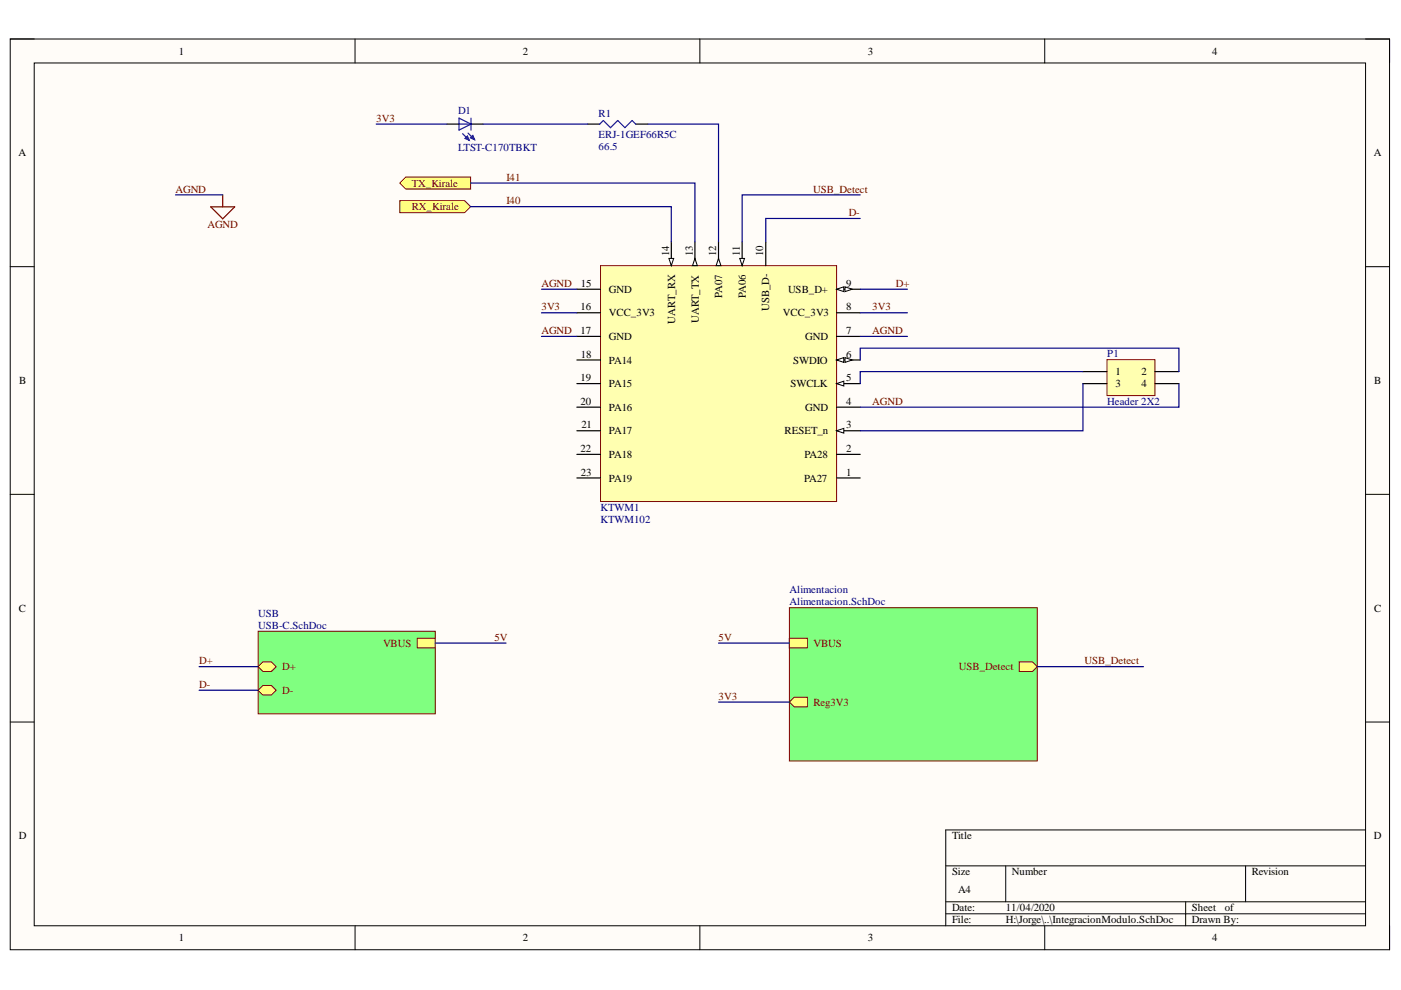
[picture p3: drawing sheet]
<svg xmlns="http://www.w3.org/2000/svg" width="297mm" height="210mm" viewBox="0 0 297 210" stroke-linecap="round" stroke-linejoin="round" font-family="sans-serif">
<path d="M2.2 8.3h292.4v193.1h-292.4z" fill-rule="evenodd" fill="#fffcf8"/>
<path d="M2.2 8.3h292.4v193.1h-292.4z" fill="none" stroke="#000" stroke-width=".21"/>
<path d="M7.3 13.4h282.2v182.9h-282.2z" fill-rule="evenodd" fill="#fffcf8"/>
<g fill="none" stroke="#000" stroke-width=".21">
<path d="M2.2 8.3h5.1M7.3 13.4h282.2v182.9h-282.2zM75.3 8.3v5M148.4 8.3v5M221.5 8.3v5.1M289.5 8.3h5.1v5.1M2.2 56.5h5.1M289.5 56.5h5.1M2.2 104.8h5.1M289.5 104.8h5.1M2.2 153.1h5.1M289.5 153.1h5.1"/>
<path d="M289.5 176h-89v20.3M75.3 196.3v5.1M148.4 196.3v5.1M200.5 183.6h89M200.5 191.2h89M200.5 193.7h89M213.2 183.6v7.6M221.5 196.3v5.1M251.4 191.2v5.1M264.1 183.6v7.6M294.6 196.3v5.1"/>
</g>
<path d="M84.8 38.8l1.2-1.3h13.8v2.6h-13.8z" fill-rule="evenodd" fill="#ffff80"/>
<path d="M84.8 38.8l1.2-1.3h13.8v2.6h-13.8z" fill="none" stroke="#800000" stroke-width=".21"/>
<path d="M84.8 42.5h13.7l1.3 1.3-1.3 1.3h-13.7z" fill-rule="evenodd" fill="#ffff80"/>
<path d="M84.8 42.5h13.7l1.3 1.3-1.3 1.3h-13.7z" fill="none" stroke="#800000" stroke-width=".21"/>
<path d="M127.3 56.3h50.1v50h-50.1z" fill-rule="evenodd" fill="#ffffb0"/>
<path d="M127.3 56.3h50.1v50h-50.1z" fill="none" stroke="#800000" stroke-width=".21"/>
<path d="M177.4 96.3h5M177.4 91.3h5M177.4 101.3h5" fill="none" stroke="#000" stroke-width=".25"/>
<path d="M177.4 91.3l1.5-.5v1z" fill="#f8fcff"/>
<path d="M177.4 91.3l1.5-.5v1z" fill="none" stroke="#000" stroke-width=".21"/>
<path d="M177.4 86.3h5M177.4 81.3h5" fill="none" stroke="#000" stroke-width=".25"/>
<path d="M177.4 81.3l1.5-.5v1z" fill="#f8fcff"/>
<path d="M177.4 81.3l1.5-.5v1z" fill="none" stroke="#000" stroke-width=".21"/>
<path d="M177.4 76.3h5" fill="none" stroke="#000" stroke-width=".25"/>
<path d="M177.4 76.3l1.5-.5v1z" fill="#f8fcff"/>
<path d="M177.4 76.3l1.5-.5v1z" fill="none" stroke="#000" stroke-width=".21"/>
<path d="M179.2 75.8l1.5 .5-1.5 .5z" fill="#f8fcff"/>
<path d="M179.2 75.8l1.5 .5-1.5 .5z" fill="none" stroke="#000" stroke-width=".21"/>
<path d="M177.4 71.3h5M177.4 66.3h5M177.4 61.3h5" fill="none" stroke="#000" stroke-width=".25"/>
<path d="M177.4 61.3l1.5-.5v1z" fill="#f8fcff"/>
<path d="M177.4 61.3l1.5-.5v1z" fill="none" stroke="#000" stroke-width=".21"/>
<path d="M179.2 60.8l1.5 .5-1.5 .5z" fill="#f8fcff"/>
<path d="M179.2 60.8l1.5 .5-1.5 .5z" fill="none" stroke="#000" stroke-width=".21"/>
<path d="M157.3 51.3v5M162.4 51.3v5" fill="none" stroke="#000" stroke-width=".25"/>
<path d="M156.8 54.8h1.1l-.6 1.5z" fill="#f8fcff"/>
<path d="M156.8 54.8h1.1l-.6 1.5z" fill="none" stroke="#000" stroke-width=".21"/>
<path d="M152.3 51.3v5" fill="none" stroke="#000" stroke-width=".25"/>
<path d="M152.3 54.8l.6 1.5h-1.1z" fill="#f8fcff"/>
<path d="M152.3 54.8l.6 1.5h-1.1z" fill="none" stroke="#000" stroke-width=".21"/>
<path d="M147.3 51.3v5" fill="none" stroke="#000" stroke-width=".25"/>
<path d="M147.3 54.8l.5 1.5h-1z" fill="#f8fcff"/>
<path d="M147.3 54.8l.5 1.5h-1z" fill="none" stroke="#000" stroke-width=".21"/>
<path d="M142.3 51.3v5" fill="none" stroke="#000" stroke-width=".25"/>
<path d="M141.8 54.8h1l-.5 1.5z" fill="#f8fcff"/>
<path d="M141.8 54.8h1l-.5 1.5z" fill="none" stroke="#000" stroke-width=".21"/>
<path d="M122.3 66.3h5M122.3 61.3h5M122.3 71.3h5M122.3 76.3h5M122.3 81.3h5M122.3 86.3h5M122.3 91.3h5M122.3 96.3h5M122.3 101.3h5" fill="none" stroke="#000" stroke-width=".25"/>
<path d="M44.7 43.9h5.1l-2.6 2.5zM47.2 41.3v2.6" fill="none" stroke="#800000" stroke-width=".25"/>
<path d="M54.7 133.8h37.6v17.6h-37.6z" fill-rule="evenodd" fill="#80ff80"/>
<path d="M54.7 133.8h37.6v17.6h-37.6z" fill="none" stroke="#800000" stroke-width=".21"/>
<path d="M54.7 146.3l1-1h1.8l1 1-1 1.1h-1.8z" fill-rule="evenodd" fill="#ffff80"/>
<path d="M54.7 146.3l1-1h1.8l1 1-1 1.1h-1.8z" fill="none" stroke="#800000" stroke-width=".21"/>
<path d="M54.7 141.3l1-1h1.8l1 1-1 1.1h-1.8z" fill-rule="evenodd" fill="#ffff80"/>
<path d="M54.7 141.3l1-1h1.8l1 1-1 1.1h-1.8z" fill="none" stroke="#800000" stroke-width=".21"/>
<path d="M88.5 135.3h3.8v2.1h-3.8z" fill-rule="evenodd" fill="#ffff80"/>
<path d="M88.5 135.3h3.8v2.1h-3.8z" fill="none" stroke="#800000" stroke-width=".21"/>
<path d="M124.6 26.3h2.6M134.8 26.3h2.5" fill="none" stroke="#000" stroke-width=".25"/>
<path d="M97.3 25l2.6 1.3-2.6 1.3zM97.3 26.3h2.6M98.1 28.3l1.4 1.4M99.2 28.2l1.4 1.4M99.9 25v2.6M127.2 26.3l.7-.8 1.5 1.6 1.6-1.6 1.5 1.6 1.5-1.6 .8 .8" fill="none" stroke="#00f" stroke-width=".25"/>
<path d="M98.6 29.4l.5-.6 .4 .9z" fill="#00f"/>
<path d="M98.6 29.4l.5-.6 .4 .9z" fill="none" stroke="#00f" stroke-width=".25"/>
<path d="M100.2 28.7l.4 .9-.9-.4z" fill="#00f"/>
<path d="M100.2 28.7l.4 .9-.9-.4z" fill="none" stroke="#00f" stroke-width=".25"/>
<path d="M94.8 26.3h2.5M99.9 26.3h2.5" fill="none" stroke="#000" stroke-width=".25"/>
<path d="M167.4 128.9h52.5v32.5h-52.5z" fill-rule="evenodd" fill="#80ff80"/>
<path d="M167.4 128.9h52.5v32.5h-52.5z" fill="none" stroke="#800000" stroke-width=".21"/>
<path d="M216.1 140.3h2.8l1 1.1-1 1h-2.8z" fill-rule="evenodd" fill="#ffff80"/>
<path d="M216.1 140.3h2.8l1 1.1-1 1h-2.8z" fill="none" stroke="#800000" stroke-width=".21"/>
<path d="M167.4 135.3h3.8v2.1h-3.8z" fill-rule="evenodd" fill="#ffff80"/>
<path d="M167.4 135.3h3.8v2.1h-3.8z" fill="none" stroke="#800000" stroke-width=".21"/>
<path d="M168.4 147.8h2.8v2.1h-2.8l-1-1z" fill-rule="evenodd" fill="#ffff80"/>
<path d="M168.4 147.8h2.8v2.1h-2.8l-1-1z" fill="none" stroke="#800000" stroke-width=".21"/>
<path d="M234.7 76.3h10.2v7.6h-10.2z" fill-rule="evenodd" fill="#ffffb0"/>
<path d="M234.7 76.3h10.2v7.6h-10.2z" fill="none" stroke="#800000" stroke-width=".21"/>
<path d="M229.6 78.8h5.1M244.9 78.8h5.1M229.6 81.3h5.1M244.9 81.3h5.1" fill="none" stroke="#000" stroke-width=".25"/>
<g fill="none" stroke="#000080" stroke-width=".25">
<path d="M79.8 26.3h15M99.8 38.8h47.5v12.5M102.4 26.3h22.2M137.3 26.3h15v25M37.2 41.3h10M99.8 43.8h42.5v7.5M182.4 41.3h-25v10M182.4 46.3h-20v5M114.8 71.3h7.5M114.8 66.3h7.5M114.8 61.3h7.5M182.4 76.3v-2.5h67.6v5"/>
<path d="M182.4 71.3h10M182.4 66.3h10M182.4 61.3h10M229.6 78.8h-47.2v2.5M229.6 81.3v10h-47.2M250 81.3v5h-67.6M92.3 136.3h15M152.3 136.3h15.1M42.2 146.3h12.5M42.2 141.3h12.5M152.3 148.9h15.1M219.9 141.4h22.5"/>
</g>
<g font-size="2.3">
<text x="37.9" y="11.6">1</text>
<text x="110.8" y="11.6">2</text>
<text x="184" y="11.6">3</text>
<text x="257" y="11.6">4</text>
<text x="3.9" y="33.1">A</text>
<text x="291.3" y="33.1">A</text>
<text x="141.9" y="54.3" transform="rotate(-90 141.9 54.3)">14</text>
<text x="146.9" y="54.3" transform="rotate(-90 146.9 54.3)">13</text>
<text x="151.9" y="54.3" transform="rotate(-90 151.9 54.3)">12</text>
<text x="156.8" y="54.3" transform="rotate(-90 156.8 54.3)">11</text>
<text x="161.8" y="54.3" transform="rotate(-90 161.8 54.3)">10</text>
<text x="123.1" y="65.8">16</text>
<text x="123.2" y="60.8">15</text>
<text x="129.1" y="62">GND</text>
<text x="153.1" y="63.2" transform="rotate(-90 153.1 63.2)">PA07</text>
<text x="158.1" y="63.2" transform="rotate(-90 158.1 63.2)">PA06</text>
<text x="167.1" y="62">USB_D+</text>
<text x="179.4" y="65.8">8</text>
<text x="179.4" y="60.8">9</text>
<text x="123.1" y="70.8">17</text>
<text x="129.1" y="67">VCC_3V3</text>
<text x="143.1" y="68.6" transform="rotate(-90 143.1 68.6)">UART_RX</text>
<text x="148.1" y="68.6" transform="rotate(-90 148.1 68.6)">UART_TX</text>
<text x="163.1" y="66" transform="rotate(-90 163.1 66)">USB_D-</text>
<text x="166" y="67">VCC_3V3</text>
<text x="179.4" y="70.8">7</text>
<text x="123.2" y="75.8">18</text>
<text x="129.1" y="72.1">GND</text>
<text x="129.1" y="77.1">PA14</text>
<text x="168.2" y="77.1">SWDIO</text>
<text x="170.7" y="72.1">GND</text>
<text x="179.4" y="75.8">6</text>
<text x="4.1" y="81.4">B</text>
<text x="123.1" y="80.8">19</text>
<text x="129.1" y="82.1">PA15</text>
<text x="167.6" y="82.1">SWCLK</text>
<text x="179.4" y="80.8">5</text>
<text x="236.5" y="79.5">1</text>
<text x="236.5" y="82.1">3</text>
<text x="242" y="79.5">2</text>
<text x="242" y="82.1">4</text>
<text x="291.4" y="81.4">B</text>
<text x="123.1" y="85.8">20</text>
<text x="129.1" y="87.1">PA16</text>
<text x="170.7" y="87.1">GND</text>
<text x="179.4" y="85.8">4</text>
<text x="123.1" y="95.8">22</text>
<text x="123.3" y="90.8">21</text>
<text x="129.1" y="92">PA17</text>
<text x="166.3" y="92">RESET_n</text>
<text x="179.4" y="95.8">2</text>
<text x="179.4" y="90.8">3</text>
<text x="123.2" y="100.8">23</text>
<text x="129.1" y="97">PA18</text>
<text x="170.5" y="97">PA28</text>
<text x="179.4" y="100.8">1</text>
<text x="129.1" y="102.1">PA19</text>
<text x="170.5" y="102.1">PA27</text>
<text x="4" y="129.7">C</text>
<text x="291.4" y="129.7">C</text>
<text x="4" y="177.9">D</text>
<text x="201.9" y="177.9">Title</text>
<text x="291.3" y="177.9">D</text>
<text x="201.9" y="185.6">Size</text>
<text x="214.5" y="185.6">Number</text>
<text x="265.4" y="185.6">Revision</text>
<text x="203.1" y="189.4">A4</text>
<text x="201.9" y="193.2">Date:</text>
<text x="201.9" y="195.8">File:</text>
<text x="213.3" y="193.2">11/04/2020</text>
<text x="213.3" y="195.8">H:\Jorge\..\IntegracionModulo.SchDoc</text>
<text x="252.7" y="193.2">Sheet</text>
<text x="252.7" y="195.8">Drawn By:</text>
<text x="259.7" y="193.2">of</text>
<text x="37.9" y="199.6">1</text>
<text x="110.8" y="199.6">2</text>
<text x="184" y="199.6">3</text>
<text x="257" y="199.6">4</text>
</g>
<g font-size="2.3" fill="#800000">
<text x="79.8" y="25.8">3V3</text>
<text x="37.2" y="40.8">AGND</text>
<text x="87.3" y="39.6">TX_Kirale</text>
<text x="107.4" y="38.3">I41</text>
<text x="172.4" y="40.8">USB_Detect</text>
<text x="87.3" y="44.5">RX_Kirale</text>
<text x="107.4" y="43.3">I40</text>
<text x="179.9" y="45.8">D-</text>
<text x="44" y="48.4">AGND</text>
<text x="114.8" y="65.8">3V3</text>
<text x="114.8" y="60.8">AGND</text>
<text x="184.9" y="65.8">3V3</text>
<text x="189.9" y="60.8">D+</text>
<text x="114.8" y="70.8">AGND</text>
<text x="184.9" y="70.8">AGND</text>
<text x="184.9" y="85.8">AGND</text>
<text x="81.2" y="137.1">VBUS</text>
<text x="104.8" y="135.8">5V</text>
<text x="152.4" y="135.8">5V</text>
<text x="172.5" y="137.1">VBUS</text>
<text x="42.2" y="140.8">D+</text>
<text x="59.8" y="142.1">D+</text>
<text x="203.3" y="142.1">USB_Detect</text>
<text x="229.9" y="140.8">USB_Detect</text>
<text x="42.2" y="145.8">D-</text>
<text x="59.8" y="147.1">D-</text>
<text x="152.4" y="148.3">3V3</text>
<text x="172.5" y="149.6">Reg3V3</text>
</g>
<g font-size="2.3" fill="#000080">
<text x="97.1" y="24.3">D1</text>
<text x="126.9" y="24.8">R1</text>
<text x="126.9" y="29.3">ERJ-1GEF66R5C</text>
<text x="97.1" y="32">LTST-C170TBKT</text>
<text x="126.9" y="31.9">66.5</text>
<text x="234.8" y="75.7">P1</text>
<text x="234.8" y="85.9">Header 2X2</text>
<text x="127.3" y="108.4">KTWM1</text>
<text x="127.3" y="110.9">KTWM102</text>
<text x="167.4" y="125.8">Alimentacion</text>
<text x="54.7" y="130.8">USB</text>
<text x="167.4" y="128.3">Alimentacion.SchDoc</text>
<text x="54.7" y="133.3">USB-C.SchDoc</text>
</g>
</svg>
